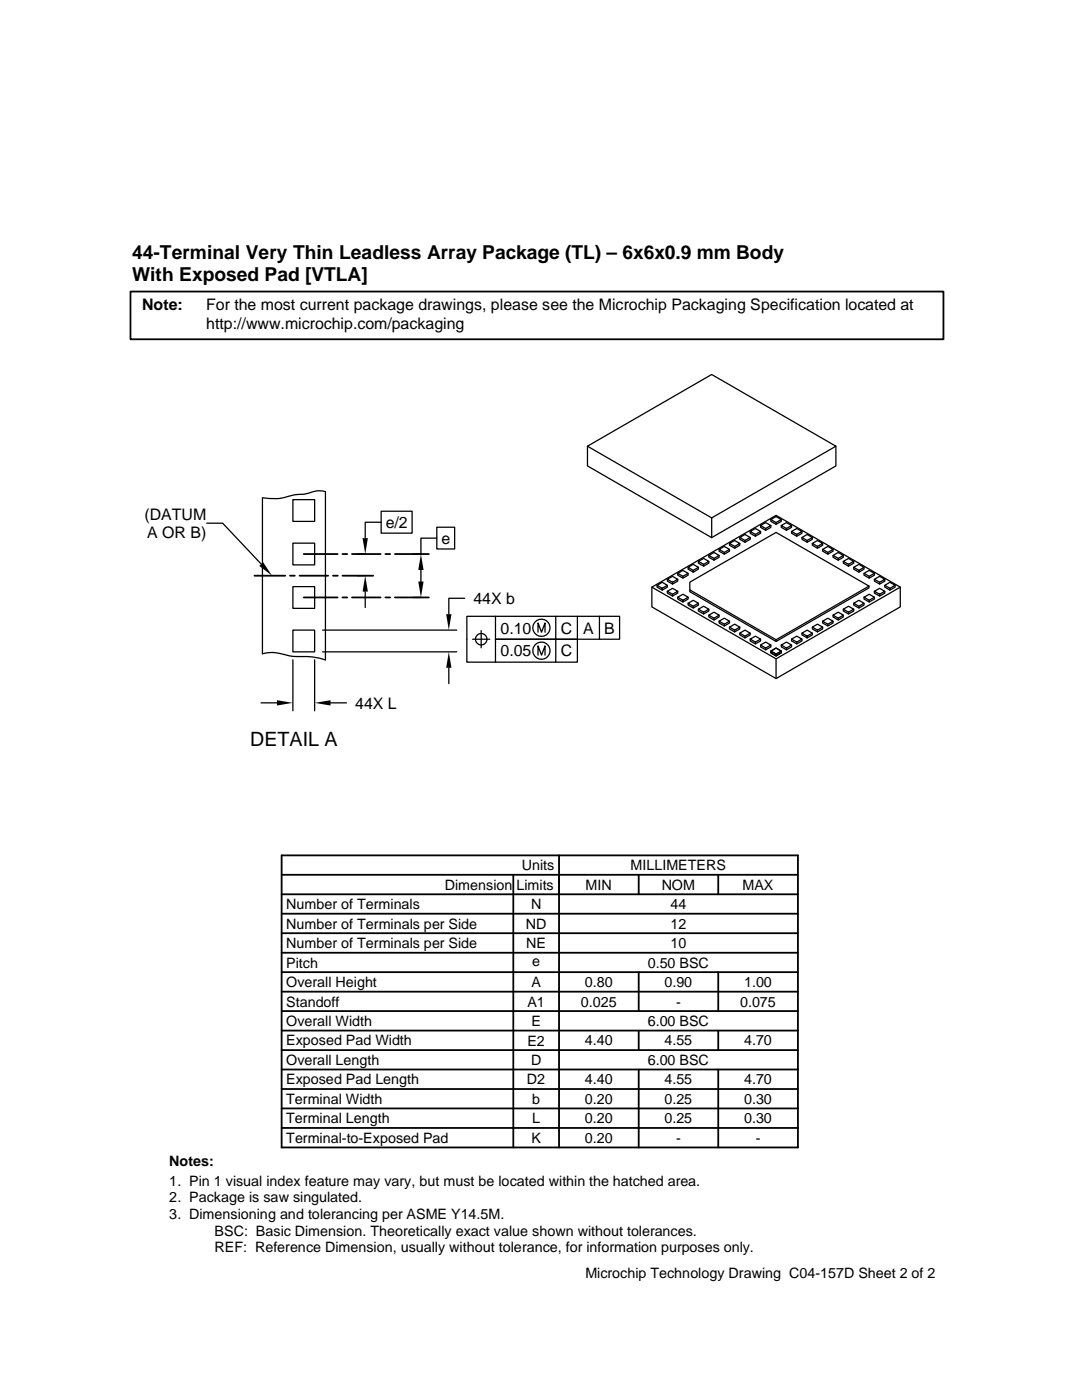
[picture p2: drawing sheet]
<svg xmlns="http://www.w3.org/2000/svg" width="216mm" height="279mm" viewBox="0 0 216 279" stroke-linecap="round" stroke-linejoin="round" font-family="sans-serif">
<g fill="none" stroke="#000" stroke-width=".25">
<path d="M52.4 99.3a12.1 12.1 0 0 0 6.4-.5 11.8 11.8 0 0 0 4.3-.8l1.8 .1v33.6a19.9 19.9 0 0 0-6.6-.7 15.1 15.1 0 0 0-5-.7l-.9 .2zM58.4 99.7h4.4v4.4h-4.4zM117.2 89l24.8-14.3 24.8 14.3-24.8 14.4zM117.2 89v4l24.8 14.3 24.8-14.3v-4M41.3 104.4h3.1l7.7 8.2M58.4 117.1h4.4v4.3h-4.4zM58.4 108.4h4.4v4.3h-4.4zM71.3 110.6h1.6M71.3 114.9h1.6M72.9 118.1v3.1M76.1 102h6.1v4.4h-6.1zM76.1 104.2h-3.2v3.2"/>
<path d="M82.4 119.2h1.6M84 113.7v2.4M87.2 105.2h3.5v4.4h-3.5zM87.2 107.4h-3.2v3.2h-1.6M92.7 119.4h-3.1v3.2M130.1 117.2v3.9l24.8 14.3 24.7-14.3v-3.9M130.1 117.2l24.8-14.4 24.7 14.4-24.7 14.3zM131.1 116.8v.4l1 .6 1.1-.6v-.4M132.1 117.4l1.1-.6-1.1-.6-1 .6 1 .6v.4M133.2 118l1-.6 1 .6-1 .6zM133.2 118v.4l1 .6 1-.6v-.4M133.2 115.6v.4l1 .6 1-.6v-.4"/>
<path d="M134.2 118.6v.4M134.2 116.2l1-.6-1-.6-1 .6 1 .6v.4M135.2 119.2v.3l1.1 .6 1-.6v-.3M135.2 114.4v.4l1.1 .6 1-.6v-.4M135.2 114.4l1.1-.6 1 .6-1 .6zM136.3 119.8l1-.6-1-.6-1.1 .6 1.1 .6v.3M136.3 115v.4M137.3 113.2v.4l1 .6 1.1-.6v-.4M137.3 113.2l1-.6 1.1 .6-1.1 .6zM137.6 116.2l17.3-9.9 18.5 10.7-18.5 10.7-17.3-10zM138.3 113.8v.4M139.4 112v.4l1 .6 1-.6v-.4"/>
<path d="M139.4 112l1-.6 1 .6-1 .6zM140.4 112.6v.4M141.4 110.8l1.1-.5 1 .5-1 .6zM141.4 110.8v.4l1.1 .6 1-.6v-.4M142 103.4v3.9M142.5 111.4v.4M143.5 109.6v.4l1 .6 1.1-.6v-.4M143.5 109.6l1-.5 1.1 .5-1.1 .7zM144.5 110.3v.3M145.6 108.5v.3l1 .6 1-.6v-.3M145.6 108.5l1-.6 1 .6-1 .6zM146.6 109.1v.3"/>
<path d="M147.6 107.3v.3l1.1 .6 1-.6v-.3M147.6 107.3l1.1-.6 1 .6-1 .6zM148.7 107.9v.3M149.7 106.1v.3l1 .6 1.1-.6v-.3M149.7 106.1l1-.6 1.1 .6-1.1 .6zM150.7 106.7v.3M151.8 104.9v.3l1 .6 1-.6v-.3M151.8 104.9l1-.6 1 .6-1 .6zM152.8 105.5v.3M153.8 103.7v.3l1.1 .6 1-.6v-.3M153.8 103.7l1.1-.6 1 .6-1 .6zM154.9 104.3v.3"/>
<path d="M155.9 104.9v.3l1 .6 1-.6v-.3M156.9 105.5l1-.6-1-.6-1 .6 1 .6v.3M157.9 106.1l1.1-.6 1 .6-1 .6zM157.9 106.1v.3l1.1 .6 1-.6v-.3M159 106.7v.3M160 107.3l1.1-.6 1 .6-1 .6zM160 107.3v.3l1.1 .6 1-.6v-.3M161.1 107.9v.3M162.1 108.5l1-.6 1 .6-1 .6zM162.1 108.5v.3l1 .6 1-.6v-.3M163.1 109.1v.3M164.1 109.6l1.1-.5 1 .5-1 .7z"/>
<path d="M164.1 109.6v.4l1.1 .6 1-.6v-.4M165.2 110.3v.3M166.2 110.8v.4l1.1 .6 1-.6v-.4M166.2 110.8l1.1-.5 1 .5-1 .6zM167.3 111.4v.4M168.3 112l1-.6 1 .6-1 .6zM168.3 112v.4l1 .6 1-.6v-.4M169.3 112.6v.4M170.3 113.2v.4l1.1 .6 1-.6v-.4M171.4 113.8l1-.6-1-.6-1.1 .6 1.1 .6v.4M172.4 119.2v.3l1 .6 1.1-.6v-.3M172.4 119.2l1-.6 1.1 .6-1.1 .6z"/>
<path d="M172.4 114.4l1-.6 1.1 .6-1.1 .6zM172.4 114.4v.4l1 .6 1.1-.6v-.4M173.4 117v.3l-18.5 10.7-17.3-9.9v-.4M173.4 119.8v.3M173.4 115v.4M174.5 118v.4l1 .6 1.1-.6v-.4M174.5 115.6l1-.6 1.1 .6-1.1 .6zM174.5 115.6v.4l1 .6 1.1-.6v-.4M175.5 118.6l-1-.6 1-.6 1.1 .6-1.1 .6v.4M175.5 116.2v.4M176.6 116.8v.4l1 .6 1-.6v-.4M176.6 116.8l1-.6 1 .6-1 .6z"/>
<path d="M177.6 117.4v.4M58.4 131.7v10.2M58.4 125.8h4.4v4.3h-4.4zM62.8 131.7v10.2M64.4 130.1h26.7M64.4 125.8h26.7M89.6 133.3v3.1M94.3 127.6h3.4M96 125.9v3.4M98.9 123v4.6h16.3v4.5h-22v-9.1h30.4v4.6h-24.7v4.5M107.4 126.2v-1.9l.7 1.9 .7-1.9v1.9M107.4 130.7v-1.8l.7 1.8 .7-1.8v1.8"/>
<path d="M110.9 123v9.1M115.2 123v4.6M119.6 123v4.6M137.3 120.4l1-.6 1.1 .6-1.1 .6zM137.3 120.4v.4l1 .5 1.1-.5v-.4M138.3 121v.3M139.4 121.6l1-.6 1 .6-1 .6zM139.4 121.6v.3l1 .6 1-.6v-.3M140.4 122.2v.3M141.4 122.8l1.1-.6 1 .6-1 .6zM141.4 122.8v.3l1.1 .6 1-.6v-.3M142.5 123.4v.3"/>
<path d="M143.5 124l1-.6 1.1 .6-1.1 .6zM143.5 124v.3l1 .6 1.1-.6v-.3M144.5 124.6v.3M145.6 125.2l1-.6 1 .6-1 .6zM145.6 125.2v.3l1 .6 1-.6v-.3M146.6 125.8v.3M147.6 126.4l1.1-.6 1 .6-1 .6zM147.6 126.4v.3l1.1 .6 1-.6v-.3M148.7 127v.3M149.7 127.6l1-.6 1.1 .6-1.1 .5zM149.7 127.6v.3l1 .6 1.1-.6v-.3M150.7 128.1v.4"/>
<path d="M151.8 128.7l1-.6 1 .6-1 .6zM151.8 128.7v.4l1 .6 1-.6v-.4M152.8 129.3v.4M153.8 129.9l1.1-.6 1 .6-1 .6zM153.8 129.9l1.1-.6 1 .6-1 .6v.4v-.4zM153.8 129.9v.4l1.1 .6 1-.6v-.4M154.9 127.7v.3M154.9 131.5v3.9M155.9 128.7v.4l1 .6 1-.6v-.4M155.9 128.7l1-.6 1 .6-1 .6zM156.9 129.3v.4M157.9 127.6v.3l1.1 .6 1-.6v-.3"/>
<path d="M157.9 127.6l1.1-.6 1 .6-1 .5zM159 128.1v.4M160 126.4v.3l1.1 .6 1-.6v-.3M161.1 127l-1.1-.6 1.1-.6 1 .6-1 .6v.3M162.1 125.2v.3l1 .6 1-.6v-.3M162.1 125.2l1-.6 1 .6-1 .6zM163.1 125.8v.3M164.1 124l1.1-.6 1 .6-1 .6zM164.1 124v.3l1.1 .6 1-.6v-.3M165.2 124.6v.3M166.2 122.8v.3l1.1 .6 1-.6v-.3M166.2 122.8l1.1-.6 1 .6-1 .6z"/>
<path d="M167.3 123.4v.3M168.3 121.6v.3l1 .6 1-.6v-.3M168.3 121.6l1-.6 1 .6-1 .6zM169.3 122.2v.3M170.3 120.4v.4l1.1 .5 1-.5v-.4M170.3 120.4l1.1-.6 1 .6-1 .6zM171.4 121v.3M52.1 140.3h3.2M66 140.3h3.1"/>
<circle cx="96" cy="127.6" r="1.14"/>
<circle cx="108" cy="125.3" r="1.71"/>
<circle cx="108" cy="129.9" r="1.71"/>
</g>
<g fill="none" stroke="#000" stroke-width=".36">
<path d="M26 58.2h162.3v9.5h-162.3zM50.8 114.9h6.1M57.9 114.9h.9M59.8 114.9h5.7M60.6 119.2h6.8M60.6 110.6h6.8M66.4 114.9h1M68.3 119.2h1M68.3 110.6h1M68.3 114.9h6.2M70.2 119.2h5.7M70.2 110.6h5.7"/>
<path d="M76.9 119.2h1M76.9 110.6h1M78.8 119.2h6.8M78.8 110.6h6.8M56.2 170.7h103v58.3h-103zM56.2 178.5h103M56.2 174.6h103M102.4 174.6v54.4M111.5 170.7v58.3M127.4 174.6v3.9M143.3 174.6v3.9M56.2 182.4h103"/>
<path d="M56.2 194h103M56.2 197.9h103M56.2 190.1h103M56.2 186.2h103M127.4 194v7.8M143.3 194v7.8M56.2 201.8h103M56.2 209.6h103M56.2 205.7h103M56.2 213.4h103M56.2 217.3h103M127.4 205.7v3.9"/>
<path d="M127.4 213.4v15.6M143.3 205.7v3.9M143.3 213.4v15.6M56.2 225.1h103M56.2 221.2h103"/>
</g>
<path d="M51.7 112.9l.8-.7 1.8 2.7zM72.9 114.9l.5 3.2h-1.1zM72.3 107.4h1.1l-.5 3.2zM83.5 116.1h1l-.5 3.1zM84 110.6l.5 3.1h-1zM55.3 139.7l3.1 .6-3.1 .5zM62.8 140.3l3.2-.6v1.1zM89.6 130.1l.5 3.2h-1.1zM89 122.6h1.1l-.5 3.2z" fill="#000"/>
<text font-size="3.9" x="49.9" y="148.8">DETAIL A</text>
<g font-size="3.8">
<text x="26.4" y="51.8">44-Terminal Very Thin Leadless Array Package (TL) – 6x6x0.9 mm Body</text>
<text x="26.4" y="56.2">With Exposed Pad [VTLA]</text>
</g>
<g font-size="3.2">
<text x="28.4" y="62">Note:</text>
<text x="41.1" y="62">For the most current package drawings, please see the Microchip Packaging Specification located at</text>
<text x="41.1" y="65.6">http://www.microchip.com/packaging</text>
<text x="28.8" y="103.7">(DATUM</text>
<text x="29.4" y="107.4">A OR B)</text>
<text x="77" y="105.3">e/2</text>
<text x="88.1" y="108.5">e</text>
<text x="94.5" y="120.5">44X b</text>
<text x="99.9" y="126.4">0.10</text>
<text x="99.9" y="131">0.05</text>
<text x="111.9" y="126.4">C</text>
<text x="111.9" y="131">C</text>
<text x="116.4" y="126.4">A</text>
<text x="120.5" y="126.4">B</text>
<text x="70.9" y="141.4">44X L</text>
</g>
<g font-size="2.9">
<text x="104.1" y="173.7">Units</text>
<text x="125.8" y="173.7">MILLIMETERS</text>
<text x="88.8" y="177.6">Dimension Limits</text>
<text x="116.9" y="177.6">MIN</text>
<text x="132" y="177.6">NOM</text>
<text x="148.2" y="177.6">MAX</text>
<text x="57.1" y="181.4">Number of Terminals</text>
<text x="57.1" y="185.3">Number of Terminals per Side</text>
<text x="104.9" y="185.3">ND</text>
<text x="106" y="181.4">N</text>
<text x="133.8" y="185.3">12</text>
<text x="133.8" y="181.4">44</text>
<text x="57.1" y="189.2">Number of Terminals per Side</text>
<text x="105" y="189.2">NE</text>
<text x="133.8" y="189.2">10</text>
<text x="57.1" y="197">Overall Height</text>
<text x="57.1" y="193.1">Pitch</text>
<text x="106" y="197">A</text>
<text x="106.2" y="192.8">e</text>
<text x="116.7" y="197">0.80</text>
<text x="129.2" y="193.1">0.50 BSC</text>
<text x="132.6" y="197">0.90</text>
<text x="148.5" y="197">1.00</text>
<text x="57.1" y="200.9">Standoff</text>
<text x="105.2" y="200.9">A1</text>
<text x="115.9" y="200.9">0.025</text>
<text x="134.9" y="200.9">-</text>
<text x="147.7" y="200.9">0.075</text>
<text x="57.1" y="208.6">Exposed Pad Width</text>
<text x="57.1" y="204.8">Overall Width</text>
<text x="105.2" y="208.7">E2</text>
<text x="106" y="204.8">E</text>
<text x="116.7" y="208.6">4.40</text>
<text x="129.2" y="204.8">6.00 BSC</text>
<text x="132.6" y="208.6">4.55</text>
<text x="148.5" y="208.6">4.70</text>
<text x="57.1" y="212.5">Overall Length</text>
<text x="106" y="212.5">D</text>
<text x="129.2" y="212.5">6.00 BSC</text>
<text x="57.1" y="220.3">Terminal Width</text>
<text x="57.1" y="216.4">Exposed Pad Length</text>
<text x="105.2" y="216.4">D2</text>
<text x="106.2" y="220.3">b</text>
<text x="116.7" y="216.4">4.40</text>
<text x="116.7" y="220.3">0.20</text>
<text x="132.6" y="220.3">0.25</text>
<text x="132.6" y="216.4">4.55</text>
<text x="148.5" y="216.4">4.70</text>
<text x="148.5" y="220.3">0.30</text>
<text x="57.1" y="224.2">Terminal Length</text>
<text x="106.2" y="224.2">L</text>
<text x="116.7" y="224.2">0.20</text>
<text x="132.6" y="224.2">0.25</text>
<text x="148.5" y="224.2">0.30</text>
<text x="33.8" y="232.7">Notes:</text>
<text x="57.1" y="228.1">Terminal-to-Exposed Pad</text>
<text x="106" y="228.1">K</text>
<text x="116.7" y="228.1">0.20</text>
<text x="134.9" y="228.1">-</text>
<text x="150.8" y="228.1">-</text>
<text x="33.8" y="236.6">1. Pin 1 visual index feature may vary, but must be located within the hatched area.</text>
<text x="33.8" y="239.9">2. Package is saw singulated.</text>
<text x="33.8" y="243.2">3. Dimensioning and tolerancing per ASME Y14.5M.</text>
<text x="42.8" y="249.9">REF: Reference Dimension, usually without tolerance, for information purposes only.</text>
<text x="42.8" y="246.6">BSC: Basic Dimension. Theoretically exact value shown without tolerances.</text>
<text x="116.8" y="255">Microchip Technology Drawing C04-157D Sheet 2 of 2</text>
</g>
</svg>
